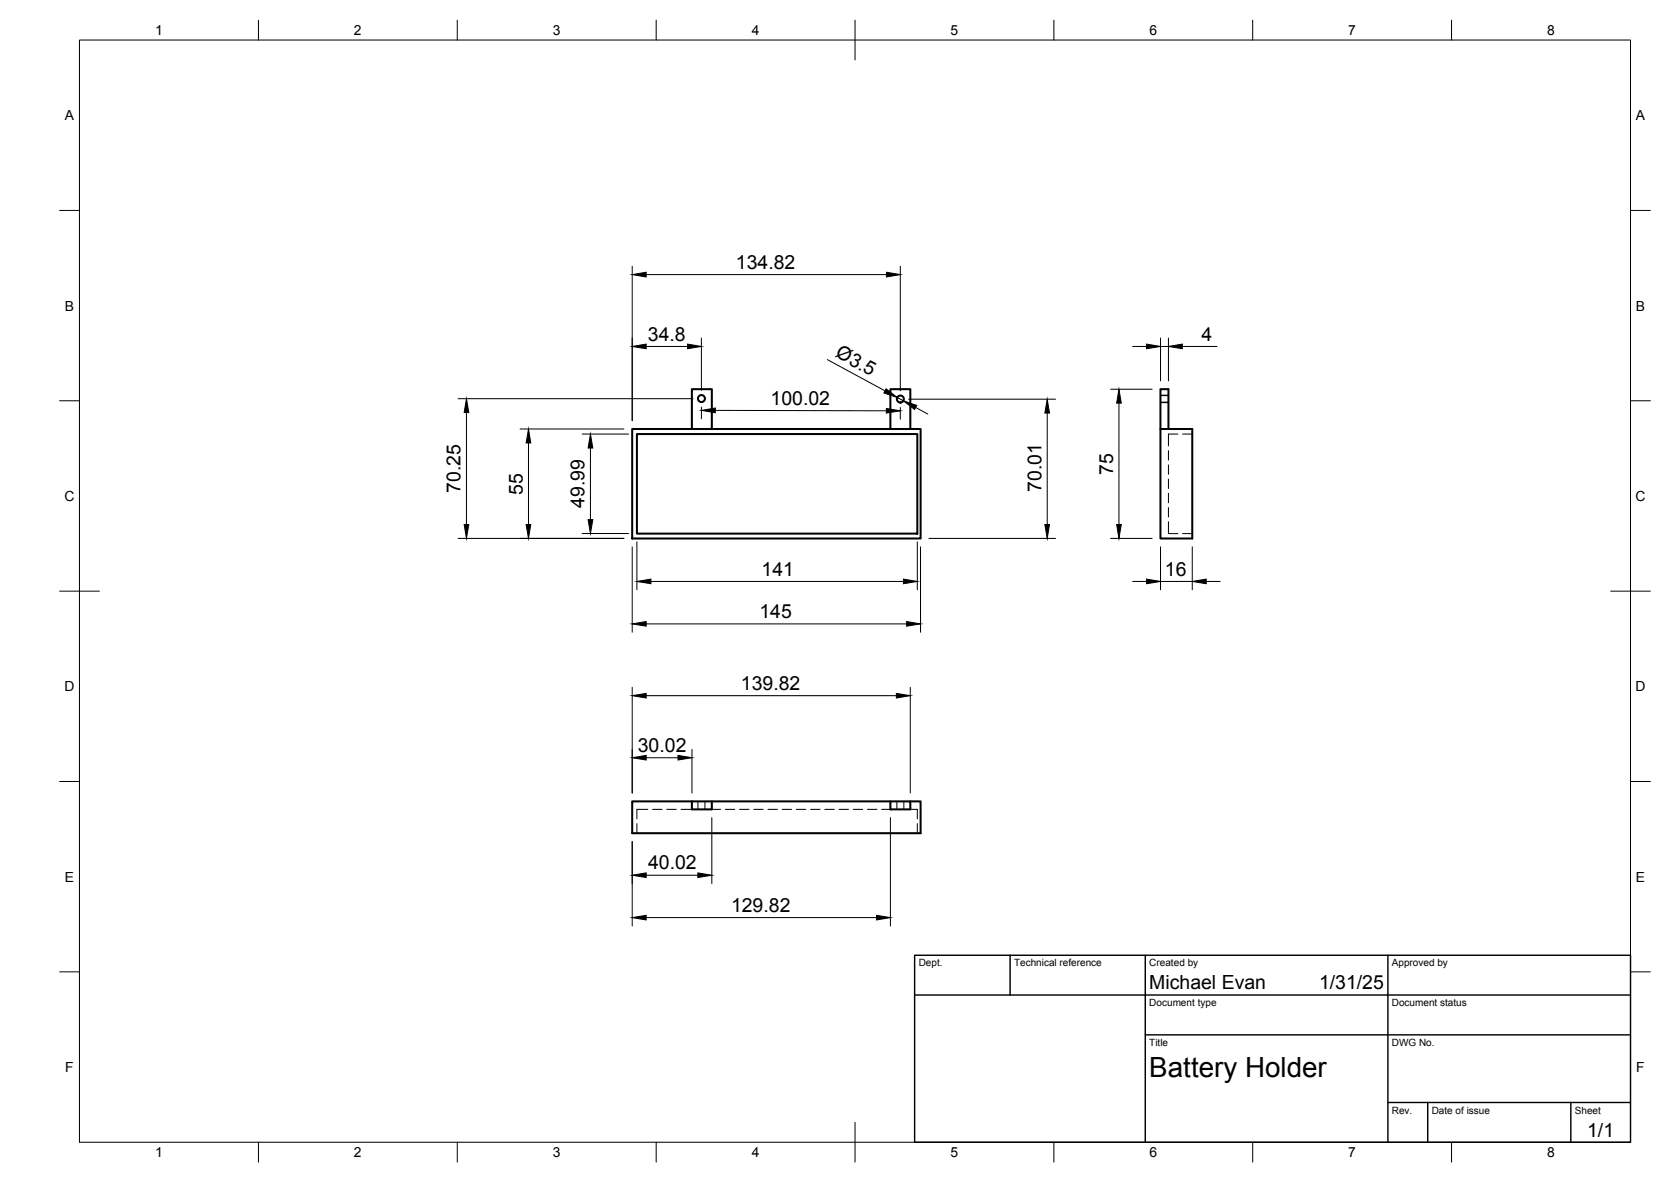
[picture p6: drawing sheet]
<svg xmlns="http://www.w3.org/2000/svg" width="420mm" height="297mm" viewBox="0 0 420 297" stroke-linecap="round" stroke-linejoin="round" font-family="sans-serif">
<g fill="none" stroke="#000" stroke-width=".51">
<path d="M159 107.8h72.5v27.5h-72.5zM160.1 109.1h70.6v25h-70.6zM174 107.8v-10h5v10M223.9 107.8v-10h5v10M291.8 107.8v27.5h8v-27.5h-8v-10h2v10M174 201.4h5v2h-5zM174 201.4h-15v8h72.5v-8h-2.6M179 201.4h44.9M223.9 201.4h5v2h-5z"/>
<circle cx="176.4" cy="100.2" r=".88"/>
<circle cx="226.4" cy="100.3" r=".88"/>
</g>
<g fill="none" stroke="#000" stroke-width=".25">
<path d="M20 10.1h390v276.9h-390zM65 5.1v5M115 5.1v5M165 5.1v5M215 5.1v10M265 5.1v5M315 5.1v5M365 5.1v5M15 52.9h5M410 52.9h5M159 66.9v38.8M162.5 69h60.4"/>
<path d="M226.4 66.9v31.3M162.5 87.1h10.4M176.4 84.9v13.2M208 90.4l14.5 7.8M225.6 99.9l1.5 .8M279.3 97.8h10.4M284.8 87.1h3.5M291.8 99.3h2M291.8 99.4h2M291.8 84.9v10.8M291.8 87.1h2M293.8 84.9v10.8"/>
<path d="M297.3 87.1h8.7M15 100.7h5M115.2 100.2h59.1M117.3 103.7v28.1M130.8 107.8h26.1M132.9 111.3v20.5M146.4 109.1h11.7M148.5 112.6v18M176.4 102.3v2.9M179.9 103.1l43 .1M226.4 102.4v3M228.5 100.3h36.9"/>
<path d="M230.2 102.4l3.1 1.7M263.3 103.8v28M281.3 101.3v30.5M291.8 101.1h2M291.8 101.2h2M293.8 113.2v2.4M293.8 116.8v2.4M296.2 109.1h-2.4v3M297.4 109.1h2.4M410 100.7h5M115.2 135.3h41.7M146.4 134.1h11.7"/>
<path d="M159 137.4v21.5M160.1 136.2v12M230.7 136.2v12M231.5 137.4v21.5M233.6 135.3h31.8M279.3 135.3h10.4M291.8 137.4v10.8M293.8 131.1v3h2.4M293.8 120.4v2.4M293.8 124v2.4M293.8 127.5v2.4M297.4 134.1h2.4"/>
<path d="M299.8 137.4v10.8M15 148.6h10M162.5 156.8h65.5M163.7 146.1h63.5M284.8 146.1h3.5M291.8 146.1h8M303.3 146.1h3.5M405 148.6h10M159 172.7v26.6M162.5 174.8h62.9M228.9 172.7v26.6M15 196.4h5"/>
<path d="M162.5 190.4h8M174 188.3v11M410 196.4h5M159 211.5v21.2M160.1 207v2.4M162.5 219.9h13M162.9 203.4h-2.8v2.4M164.1 203.4h2.4M167.7 203.4h2.3M171.2 203.4h2.8M175.5 201.4v2M177.2 201.4v2"/>
<path d="M179 203.4h2.2M179 205.5v16.5M182.4 203.4h2.4M185.9 203.4h2.4M189.5 203.4h2.4M193.1 203.4h2.4M196.7 203.4h2.4M200.2 203.4h2.4M203.8 203.4h2.4M207.4 203.4h2.4M211 203.4h2.3M214.5 203.4h2.4"/>
<path d="M218.1 203.4h2.4M221.7 203.4h2.2M223.9 205.5v27.2M225.5 201.4v2M227.3 201.4v2M228.9 203.4h1.8v2.4M230.7 207v2.4M162.5 230.6h57.9M15 244.2h5M410 244.2h5M65 287v5M115 287v5"/>
<path d="M165 287v5M215 282.1v9.9M265 287v5M315 287v5M365 287v5"/>
</g>
<path d="M230 240.1h180v46.9h-180zM230 250h180M254 240.1v9.9M288 240.1v46.9M349 240.1v46.9M288 260.1h122M349 277.1h61M359 277.1v9.9M395 277.1v9.9" fill="none" stroke="#000" stroke-width=".36"/>
<g fill="#000" stroke="#000" stroke-width=".25">
<path d="M159 69l3.5-.6v1.2zM222.9 68.4l3.5 .6-3.5 .6zM159 87.1l3.5-.6v1.1zM172.9 86.5l3.5 .6-3.5 .5zM222.8 97.7l2.8 2.2-3.4-1.2zM288.3 86.5l3.5 .6-3.5 .5zM293.8 87.1l3.5-.6v1.1zM117.3 100.2l.6 3.5h-1.2zM132.9 107.8l.6 3.5h-1.2zM148.5 109.1l.6 3.5h-1.2zM176.4 103.1l3.5-.6v1.2zM222.9 102.6l3.5 .6-3.5 .6z"/>
<path d="M227.1 100.7l3.4 1.2-.5 1zM263.3 100.3l.6 3.5h-1.2zM281.3 97.8l.6 3.5h-1.1zM116.7 131.8h1.2l-.6 3.5zM132.3 131.8h1.2l-.6 3.5zM147.9 130.6h1.2l-.6 3.5zM262.7 131.8h1.2l-.6 3.5zM280.8 131.8h1.1l-.6 3.5zM159 156.8l3.5-.6v1.2zM160.1 146.1l3.6-.6v1.2zM227.2 145.5l3.5 .6-3.5 .6zM228 156.2l3.5 .6-3.5 .6z"/>
<path d="M288.3 145.5l3.5 .6-3.5 .6zM299.8 146.1l3.5-.6v1.2zM159 174.8l3.5-.5v1.1zM225.4 174.3l3.5 .5-3.5 .6zM159 190.4l3.5-.6v1.2zM170.5 189.8l3.5 .6-3.5 .6zM159 219.9l3.5-.5v1.1zM175.5 219.4l3.5 .5-3.5 .6zM159 230.6l3.5-.6v1.2zM220.4 230l3.5 .6-3.5 .6z"/>
</g>
<text font-size="7" x="289" y="270.6">Battery Holder</text>
<g font-size="4.9">
<text x="185.1" y="67.5">134.82</text>
<text x="162.9" y="85.6">34.8</text>
<text x="209.8" y="89.6" transform="rotate(28 209.8 89.6)">Ø3.5</text>
<text x="302.1" y="85.6">4</text>
<text x="193.8" y="101.7">100.02</text>
<text x="279.9" y="119.3" transform="rotate(-90 279.9 119.3)">75</text>
<text x="115.8" y="123.9" transform="rotate(-90 115.8 123.9)">70.25</text>
<text x="131.4" y="124.3" transform="rotate(-90 131.4 124.3)">55</text>
<text x="261.9" y="123.6" transform="rotate(-90 261.9 123.6)">70.01</text>
<text x="147" y="127.6" transform="rotate(-90 147 127.6)">49.99</text>
<text x="191.5" y="144.7">141</text>
<text x="292.9" y="144.7">16</text>
<text x="191" y="155.3">145</text>
<text x="186.3" y="173.4">139.82</text>
<text x="160.4" y="188.9">30.02</text>
<text x="163" y="218.5">40.02</text>
<text x="183.8" y="229.2">129.82</text>
<text x="289" y="248.5">Michael Evan</text>
<text x="331.7" y="248.5">1/31/25</text>
<text x="399.1" y="285.7">1/1</text>
</g>
<g font-size="3.5">
<text x="39" y="8.8">1</text>
<text x="89" y="8.8">2</text>
<text x="139" y="8.8">3</text>
<text x="189" y="8.8">4</text>
<text x="239" y="8.8">5</text>
<text x="289" y="8.8">6</text>
<text x="339" y="8.8">7</text>
<text x="389" y="8.8">8</text>
<text x="16.3" y="30.2">A</text>
<text x="411.3" y="30.2">A</text>
<text x="16.3" y="78">B</text>
<text x="411.3" y="78">B</text>
<text x="16.2" y="125.9">C</text>
<text x="411.2" y="125.9">C</text>
<text x="16.2" y="173.7">D</text>
<text x="411.2" y="173.7">D</text>
<text x="16.3" y="221.6">E</text>
<text x="411.3" y="221.6">E</text>
<text x="16.4" y="269.4">F</text>
<text x="411.4" y="269.4">F</text>
<text x="39" y="290.8">1</text>
<text x="89" y="290.8">2</text>
<text x="139" y="290.8">3</text>
<text x="189" y="290.8">4</text>
<text x="239" y="290.8">5</text>
<text x="289" y="290.8">6</text>
<text x="339" y="290.8">7</text>
<text x="389" y="290.8">8</text>
</g>
<g font-size="2.5">
<text x="231" y="242.9">Dept.</text>
<text x="255" y="242.9">Technical reference</text>
<text x="289" y="242.9">Created by</text>
<text x="350" y="242.9">Approved by</text>
<text x="289" y="252.8">Document type</text>
<text x="350" y="252.8">Document status</text>
<text x="289" y="262.9">Title</text>
<text x="350" y="262.9">DWG No.</text>
<text x="350" y="279.9">Rev.</text>
<text x="360" y="279.9">Date of issue</text>
<text x="396" y="279.9">Sheet</text>
</g>
</svg>
